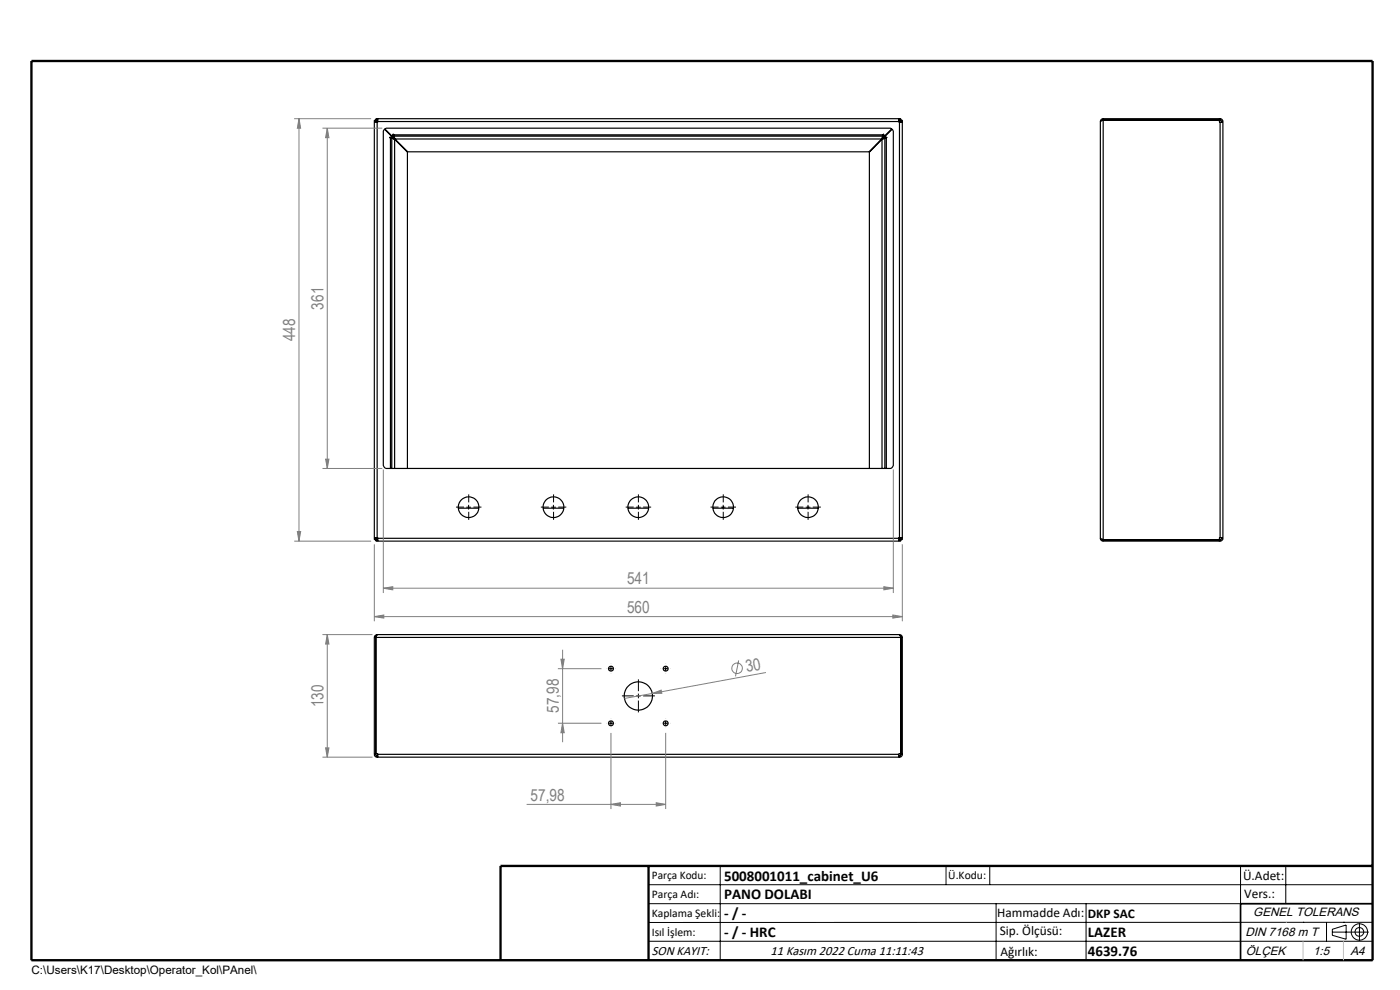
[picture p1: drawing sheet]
<svg xmlns="http://www.w3.org/2000/svg" width="297mm" height="210mm" viewBox="0 0 297 210" stroke-linecap="round" stroke-linejoin="round" font-family="sans-serif">
<g fill="none" stroke="#000" stroke-width=".25">
<path d="M79.7 25.9v-.7h111.4v.7M80 25.9v88.2M80 25.9h.1M80.1 25.8l-.4-.3 .3 .4M80.1 25.8h110.6M80.1 25.8l.1 .1M80.2 25.2v.2a.38 .38 0 0 1-.1 .4 .38 .38 0 0 1-.4 .1h-.3M80.2 25.5h-.8v89h.3l.3-.4M81.5 27.5l.5-.3h106.7a.85 .85 0 0 1 .8 .8v70.6a.78 .78 0 0 1-.8 .8h-106.6a.78 .78 0 0 1-.8-.8v-70.8zM81.6 27.4l1.7 1.7h-.6v.2h.1M81.6 27.3l1.7 1.7v-.6h.2v.2M82.8 29.3h.3"/>
<path d="M82.8 29.3v70.1M83.1 29.3l.6 .3M83.1 29.3h.3l.3 .3M83.1 29.3v70.1M83.5 28.9l.3 .6M83.5 28.9v.3l.3 .3M83.5 28.6v.3M83.5 28.9h103.9M83.5 28.6h103.9M83.7 29.6v69.8M83.7 29.6l2.7 2.7v67.1M83.8 29.5l2.7 2.7h97.9l2.6-2.7"/>
<path d="M83.8 29.5h103.2M187.1 29.6v69.8M187.1 29.6l-2.7 2.7v67.1M187.4 28.9l-.4 .6M187.4 28.9v.3l-.4 .3M187.4 28.6v.3M187.7 29.3l-.6 .3M187.7 29.3h-.3l-.3 .3M187.7 29.3h.3M187.7 29.3v70.1M188 29.3v70.1M189.2 27.3l-1.7 1.7v-.6h-.1v.2"/>
<path d="M189.3 27.4l-1.7 1.7h.6v.2h-.2M190.7 25.2v.2a.38 .38 0 0 0 0 .4 .38 .38 0 0 0 .4 .1h.3M190.7 25.5h.7v89h-.3l-.3-.4M190.7 25.8l.4-.3-.3 .4M190.7 25.8v.1M190.8 25.9v88.2M190.8 25.9h-.1M234 25.5l-.6 .4M234 25.2l-.4 .1-.2 .4v88.5M234 25.5l-.2 .1M234 25.2h24.8M234 25.5h24.8"/>
<path d="M234 25.2v89.6M258.7 25.2v.7h.1M258.8 25.9h.6M258.8 25.2a.6 .6 0 0 1 .6 .6M258.8 25.5l.3 .3M258.8 25.2v.3M258.8 25.9v88.1M259.1 25.8h.3M259.1 25.8v.1M259.4 25.8v88.4M79.4 114h.2a.38 .38 0 0 1 .4 .1 .38 .38 0 0 1 .2 .4v.3M79.7 114v.8h111.4v-.8"/>
<path d="M80.1 114.2l-.4 .3h.5M80.1 114.2h110.6M80.1 114l-.1 .1M80.2 114.1l-.1 .1M97.2 107.8h4.4M115.2 107.8h4.4M133.2 107.8h4.4M151.2 107.8h4.4M169.2 107.8h4.4M190.7 114.1v.1M190.7 114.2l.4 .3h-.4M190.7 114l.1 .1"/>
<path d="M191.4 114h-.2a.38 .38 0 0 0-.4 .1 .38 .38 0 0 0-.1 .4v.3M233.4 114.1l.6 .4h24.7M233.4 114.2l.2 .4 .4 .2M233.4 114.2h.1M233.8 114.4l25 .1M234 114.8h24.8M258.8 114h.6M258.8 114h-.1v.8M258.8 114.5v.3M259.1 114.2l-.3 .3M259.1 114.2h.3M259.1 114v.2"/>
<path d="M259.4 114.2a.6 .6 0 0 1-.6 .6M79.4 135.2v24.8M79.4 135.2h112M79.7 135.2v24.8M79.8 135l-.1 .2M80 134.6h110.9a.54 .54 0 0 1 .5 .6M80 134.6l-.4 .2-.2 .4M80 134.6v.1M80.1 134.6l-.4 .6M190.7 134.6l.4 .6M191 135l.1 .2M191.1 135.2v24.8"/>
<path d="M191.4 135.2v24.8M79.4 159.9h.8v.1M191.4 159.9h-.7v.1M79.4 160a.6 .6 0 0 0 .6 .6M79.4 160h.3M79.7 160l.1 .3h.2M80 160.3v.3M80 160.6h110.8M80 160.3h.2M80.2 160v.6M80.2 160h110.5M190.7 160v.6"/>
<path d="M190.7 160.3h.1M190.8 160.3v.3M191.1 160l-.1 .3h-.2M191.1 160h.3M191.4 160a.6 .6 0 0 1-.6 .6M106.2 203.7h185"/>
<circle cx="99.4" cy="107.6" r="2.19"/>
<circle cx="117.4" cy="107.6" r="2.2"/>
<circle cx="135.4" cy="107.6" r="2.2"/>
<circle cx="153.4" cy="107.6" r="2.2"/>
<circle cx="171.4" cy="107.6" r="2.19"/>
<circle cx="129.6" cy="153.4" r=".51"/>
<circle cx="129.6" cy="141.8" r=".52"/>
<circle cx="135.4" cy="147.6" r="3"/>
<circle cx="141.2" cy="153.4" r=".51"/>
<circle cx="141.2" cy="141.8" r=".52"/>
</g>
<g fill="none" stroke="#808080" stroke-width=".21">
<path d="M62.4 25.2h16.3M63.4 25.2v89.6M63.4 25.2l.4 2h-.7zM68.4 27.2h12.7M69.4 27.2v72.2M69.4 27.2l.4 2h-.7zM68.4 99.4h12.7M69.1 97.4h.7l-.4 2zM81.3 99.6v26.2M189.5 99.6v26.2M62.4 114.8h16.3M63.1 112.8h.7l-.4 2z"/>
<path d="M79.4 115.5v16.3M191.4 115.5v16.3M68.4 134.6h10.6M69.4 134.6v26M69.4 134.6l.4 2h-.7zM79.4 130.8l2-.4v.7zM79.4 130.8h112M81.3 124.8l2-.3v.6zM81.3 124.8h108.2M119 139.8h.7l-.4 2zM119.3 137.8v19.6M187.5 124.5l2 .3-2 .3z"/>
<path d="M189.4 130.4l2 .4-2 .3zM69.1 158.6h.7l-.4 2zM118.4 153.4h9.2M118.4 141.8h9.2M119.3 153.4l.4 2h-.7zM129.6 155.5v16.1M138.4 147.1l1.9-.7 .1 .7zM138.4 147.1l-5.9 1.1M141.2 155.5v16.1M156.7 140.1l-.7 3.4M162.5 142.7l-24.1 4.4M68.4 160.6h10.6"/>
<path d="M111.7 170.6h29.5M129.6 170.6l2-.3v.7zM139.2 170.3l2 .3-2 .4z"/>
<circle cx="156.4" cy="141.8" r="1.12"/>
</g>
<g fill="none" stroke="#000" stroke-width=".21">
<path d="M98.9 107.6h1M99.4 107.1v1M116.9 107.6h1M117.4 107.1v1M134.9 107.6h1M135.4 107.1v1M152.9 107.6h1M153.4 107.1v1M170.9 107.6h1M171.4 107.1v1M129.1 153.4h1M129.1 141.8h1"/>
<path d="M129.6 141.3v1M129.6 152.9v1M134.9 147.6h1M135.4 147.1v1M140.7 153.4h1M140.7 141.8h1M141.2 141.3v1M141.2 152.9v1M137.6 187.7h153.6M137.6 191.7h153.6M137.6 199.7h153.6M152.8 183.7v20"/>
<path d="M200.7 183.7v4M210 183.7v4M211.3 191.7v12M230.4 191.7v12M263.2 183.7v20M272.8 183.7v8M276.4 195.6h.1M281.4 195.6v4.1M282.6 197.7h7.8M282.6 197.1l3-.9v3l-3-.8zM285 195.6h.1M288.4 195.8v3.8"/>
<path d="M291.2 195.6l-153.6 .1"/>
<circle cx="288.4" cy="197.7" r="1.74"/>
<circle cx="288.4" cy="197.7" r=".93"/>
</g>
<g fill="none" stroke="#000" stroke-width=".21" stroke-dasharray="15.2 1.3 1.3 1.3" stroke-linecap="butt">
<path d="M98.4 107.6h-1.7M99.4 106.6v-1.7M99.4 108.6v1.7M100.4 107.6h1.7M116.4 107.6h-1.7M117.4 106.6v-1.7M117.4 108.6v1.7M118.4 107.6h1.7M134.4 107.6h-1.7M135.4 106.6v-1.7M135.4 108.6v1.7M136.4 107.6h1.7"/>
<path d="M152.4 107.6h-1.7M153.4 106.6v-1.7M153.4 108.6v1.7M154.4 107.6h1.7M170.4 107.6h-1.7M171.4 106.6v-1.7M171.4 108.6v1.7M172.4 107.6h1.7M130.6 153.4h.1M130.6 141.8h.1M134.4 147.6h-2.5M135.4 146.6v-2.5"/>
<path d="M135.4 148.6v2.5M136.4 147.6h2.5M142.2 153.4h.1M142.2 141.8h.1"/>
</g>
<path d="M291.2 191.7h-28v12" fill="none" stroke="#000" stroke-width=".35"/>
<path d="M6.7 12.9h284.5v190.8h-284.5zM137.6 183.7v20M291.2 183.7h-185v20" fill="none" stroke="#000" stroke-width=".5"/>
<path d="M272.8 195.6h.1M276.4 199.7v4M285 199.7v4" fill="none" stroke="#c0c0c0" stroke-width=".21"/>
<g fill="#808080">
<path d="M138.4 147.1l1.9-.7 .1 .7z"/>
<path d="M79.4 130.8l2-.4v.7zM189.4 130.4l2 .4-2 .3zM129.6 170.6l2-.3v.7zM139.2 170.3l2 .3-2 .4z"/>
<path d="M119.3 153.4l.4 2h-.7zM119 139.8h.7l-.4 2z"/>
<path d="M63.4 25.2l.4 2h-.7zM63.1 112.8h.7l-.4 2zM69.4 27.2l.4 2h-.7zM69.1 97.4h.7l-.4 2zM69.4 134.6l.4 2h-.7zM69.1 158.6h.7l-.4 2z"/>
<path d="M81.3 124.8l2-.3v.6zM187.5 124.5l2 .3-2 .3z"/>
</g>
<g font-size="3.5" fill="#808080">
<text x="68.6" y="65.7" transform="rotate(-90 68.6 65.7)">361</text>
<text x="62.6" y="72.4" transform="rotate(-90 62.6 72.4)">448</text>
<text x="133" y="124">541</text>
<text x="133" y="130">560</text>
<text x="158.4" y="142.6" transform="rotate(-10 158.4 142.6)">30</text>
<text x="68.6" y="150" transform="rotate(-90 68.6 150)">130</text>
<text x="118.6" y="151.2" transform="rotate(-90 118.6 151.2)">57,98</text>
<text x="112.6" y="169.8">57,98</text>
</g>
<g font-size="3.2">
<text x="153.6" y="190.8">PANO DOLABI</text>
<text x="153.6" y="186.8">5008001011_cabinet_U6</text>
<text x="153.6" y="194.8">- / -</text>
<text x="153.6" y="198.8">- / - HRC</text>
<text x="230.8" y="198.7">LAZER</text>
<text x="230.8" y="202.8">4639.76</text>
</g>
<g font-size="2.8">
<text x="263.7" y="186.7">Ü.Adet:</text>
<text x="263.9" y="190.5">Vers.:</text>
<text x="211.5" y="194.5">Hammadde Adı:</text>
<text x="230.8" y="194.7">DKP SAC</text>
<text x="138.3" y="202.6">SON KAYIT:</text>
<text x="163.5" y="202.6">11 Kasım 2022 Cuma 11:11:43</text>
<text x="212.1" y="198.4">Sip. Ölçüsü:</text>
<text x="212.2" y="202.7">Ağırlık:</text>
</g>
<g font-size="2.6">
<text x="265.9" y="194.4">GENEL TOLERANS</text>
<text x="264.2" y="198.5">DIN 7168 m T</text>
<text x="264.3" y="202.6">ÖLÇEK</text>
<text x="278.5" y="202.6">1:5</text>
<text x="286.5" y="202.6">A4</text>
</g>
<g font-size="2.5">
<text x="138.3" y="186.4">Parça Kodu:</text>
<text x="138.3" y="190.5">Parça Adı:</text>
<text x="201.2" y="186.5">Ü.Kodu:</text>
<text x="138.3" y="194.5">Kaplama Şekli:</text>
<text x="138.3" y="198.6">Isıl İşlem:</text>
<text x="6.7" y="206.7">C:\Users\K17\Desktop\Operator_Kol\PAnel\</text>
</g>
</svg>
